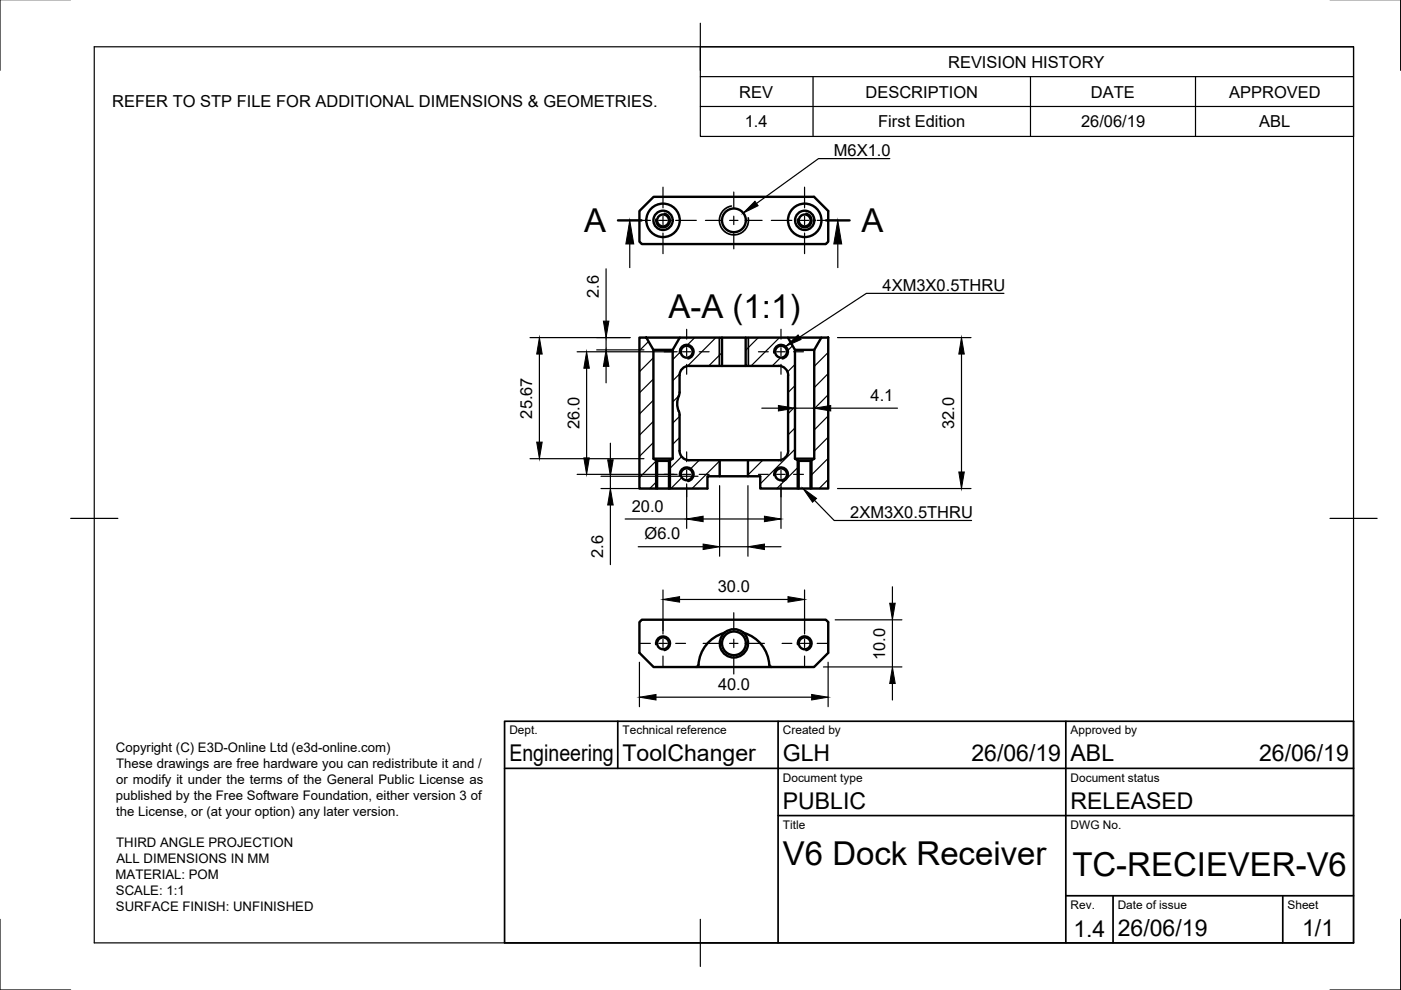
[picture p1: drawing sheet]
<svg xmlns="http://www.w3.org/2000/svg" width="297mm" height="210mm" viewBox="0 0 297 210" stroke-linecap="round" stroke-linejoin="round" font-family="sans-serif">
<!-- layer: Visible -->
<g fill="none" stroke="#000" stroke-width=".51">
<path d="M135.6 44.7l3-3h34l3 3v6.5l-.5 .5h-39l-.5-.5zM135.6 71.6h1.4l1.5 2.6v23.1l.8 .4v5.9h-3.7zM137 71.6h7.1M138.5 74.2h4.1M146.1 77.6h7v-6h-9l-1.5 2.6v23.1l-.8 .4v5.9h8.2v-2.6h2.6v-3.4h-6.5a2 2 0 0 1-2-2v-7.9a4.6 4.6 0 0 1-.2-3.7M146.1 77.6a2 2 0 0 0-2 2v3.6l-.2 .8M153.1 71.6h5M153.1 77.6h5M165.1 77.6h-7v-6h8.9l1.6 2.6v23.1l.7 .4v5.9h-8.1v-2.6h-2.6v-3.4h6.5a2 2 0 0 0 2-2M165.1 77.6a2 2 0 0 1 2 2M167 71.6h7.1M167.1 79.6v16"/>
<path d="M168.6 74.2h4M174.1 71.6h1.5v32h-3.7v-5.9l.7-.4v-23.1zM138.5 97.3h4.1M139.3 97.7h2.5M152.6 97.6h6M168.6 97.3h4M169.3 97.7h2.6M139.3 103.6h2.5M152.6 101h6M169.3 103.6h2.6M135.6 131.9l.5-.5h39l.5 .5v6.5l-3 3h-34l-3-3zM153.7 134.1a7.9 7.9 0 0 0-5.7 7.1l-.4 .2"/>
<path d="M157.5 134.1l.2 .1M157.6 134.1a3 3 0 0 1 .2 4.4 3 3 0 0 1-4.4 0 3 3 0 0 1 .3-4.4M157.6 134.1a3 3 0 0 0-3.9 0M157.7 134.2a7.7 7.7 0 0 1 5.5 7l.4 .2"/>
<circle cx="140.6" cy="46.7" r="2.04"/>
<circle cx="140.6" cy="46.7" r="1.26"/>
<circle cx="140.6" cy="46.7" r="3.5"/>
<circle cx="155.6" cy="46.7" r="2.52"/>
<circle cx="170.6" cy="46.7" r="2.04"/>
<circle cx="170.6" cy="46.7" r="1.26"/>
<circle cx="170.6" cy="46.7" r="3.5"/>
<circle cx="145.6" cy="74.6" r="1.26"/>
<circle cx="165.6" cy="74.6" r="1.26"/>
<circle cx="145.6" cy="100.6" r="1.26"/>
<circle cx="165.6" cy="100.6" r="1.26"/>
<circle cx="140.6" cy="136.4" r="1.26"/>
<circle cx="155.6" cy="136.4" r="2.52"/>
<circle cx="170.6" cy="136.4" r="1.26"/>
</g>
<!-- layer: Visible Narrow -->
<g fill="none" stroke="#000" stroke-width=".36">
<path d="M140.8 45.2a1.53 1.53 0 0 1 1.3 1.8 1.53 1.53 0 0 1-1.8 1.3 1.53 1.53 0 0 1-1.2-1.8M155.1 43.7a3.1 3.1 0 0 0-2.5 3.6 3.1 3.1 0 0 0 3.5 2.5 3.1 3.1 0 0 0 2.5-3.6M170.9 45.2a1.53 1.53 0 0 1 1.2 1.8 1.53 1.53 0 0 1-1.8 1.3 1.53 1.53 0 0 1-1.2-1.8M144.1 74.8a1.53 1.53 0 0 1 1.2-1.7 1.53 1.53 0 0 1 1.8 1.2 1.53 1.53 0 0 1-1.2 1.8M152.5 71.6v6M158.7 71.6v6M164.1 74.8a1.53 1.53 0 0 1 1.2-1.7 1.53 1.53 0 0 1 1.8 1.2 1.53 1.53 0 0 1-1.2 1.8M139 97.6v6M142.1 97.6v6M169.1 97.6v6M172.1 97.6v6M144.1 100.8a1.53 1.53 0 0 1 1.2-1.7 1.53 1.53 0 0 1 1.8 1.2 1.53 1.53 0 0 1-1.2 1.8"/>
<path d="M164.1 100.8a1.53 1.53 0 0 1 1.2-1.7 1.53 1.53 0 0 1 1.8 1.2 1.53 1.53 0 0 1-1.2 1.8M139 136.7a1.54 1.54 0 0 1 1.3-1.8 1.54 1.54 0 0 1 1.8 1.2 1.54 1.54 0 0 1-1.3 1.8M169.1 136.7a1.55 1.55 0 0 1 1.3-1.8 1.55 1.55 0 0 1 1.8 1.2 1.55 1.55 0 0 1-1.3 1.8"/>
</g>
<!-- layer: Border -->
<path d="M0 -.1v15M297 -.1v15M20 9.9h267v190h-267zM148.5 4.9v10M15 109.9h10M282 109.9h10M0 194.9v15h15M148.5 194.9v10M297 194.9v15h-15" fill="none" stroke="#000" stroke-width=".25"/>
<!-- layer: TitleBlock -->
<path d="M107 152.9h180v47h-180zM131 152.9v10M165 152.9v47M226 152.9v47M107 162.9h180M165 172.9h122M226 189.9h61M236 189.9v10M272 189.9v10" fill="none" stroke="#000" stroke-width=".36"/>
<!-- layer: BOM -->
<path d="M148.5 9.9h138.5v19h-138.5zM148.5 16.2h138.5M172.4 16.2v12.7M218.5 16.2v12.7M253.5 16.2v12.7M148.5 22.6h138.5" fill="none" stroke="#000" stroke-width=".25"/>
<!-- layer: Center Lines -->
<g fill="none" stroke="#000" stroke-width=".25">
<path d="M140.6 39.7v4.4M170.6 39.7v4.4M133.5 46.7h4.4M139.7 46.7h1.8M140.6 45.8v1.8M140.6 49.4v4.4M143.3 46.7h4.3M149.6 46.7h3.3M154.7 46.7h1.8M155.6 40.7v3.4M155.6 45.8v1.8M155.6 49.4v3.4"/>
<path d="M158.3 46.7h3.3M163.5 46.7h4.4M169.7 46.7h1.8M170.6 45.8v1.8M170.6 49.4v4.4M173.2 46.7h4.4M140.8 74.6h2.1M144.7 74.6h1.8M145.6 69.8v2.1M145.6 73.7v1.8M145.6 77.3v2M148.3 74.6h2"/>
<path d="M160.8 74.6h2.1M164.7 74.6h1.8M165.6 69.8v2.1M165.6 73.7v1.8M165.6 77.3v2M168.3 74.6h2M145.6 95.8v2.1M145.6 99.7v1.8M165.6 95.8v2.1M165.6 99.7v1.8M140.8 100.6h2.1M144.7 100.6h1.8"/>
<path d="M145.6 103.3v2M148.3 100.6h2M160.8 100.6h2.1M164.7 100.6h1.8M165.6 103.3v2M168.3 100.6h2M135.8 136.4h2.1M139.7 136.4h1.8M140.6 131.6v2.1M140.6 135.5v1.8M140.6 139.1v2.1M143.3 136.4h2.1"/>
<path d="M149.1 136.4h3.8M154.7 136.4h1.8M155.6 129.9v3.8M155.6 135.5v1.8M155.6 139.1v3.8M158.3 136.4h3.8M165.8 136.4h2.1M169.7 136.4h1.8M170.6 131.6v2.1M170.6 135.5v1.8M170.6 139.1v2.1M173.2 136.4h2.1"/>
</g>
<!-- layer: Dimensions -->
<g fill="none" stroke="#000" stroke-width=".25">
<path d="M128.5 57v11.1M112.4 71.6h21.2M114.4 75.1v18.6M122.4 74.6h21.2M124.4 78.1v19M126.5 74.2h10M128.5 71.6v2.6M128.5 77.7v3.5M177.6 71.6h28.3M203.9 75.1v25M112.4 97.3h24.1M129.4 94v3.5"/>
<path d="M161.5 86.5h3.5M168.5 84.6v2.1M168.5 86.5h4.1M172.6 84.6v2.1M176.1 86.5h14.2M122.4 100.6h21.2M127.4 103.6h20.6M127.4 101h20.6M129.4 101v2.6M129.4 107.1v12.6M132.5 110h13.1M135.3 115.9h13.8"/>
<path d="M145.6 102.6v9.4M149.1 110h13M152.6 103v14.9M152.6 115.9h6M158.6 103v14.9M162.1 115.9h3.5M165.6 102.6v9.4M177.6 103.6h28.3M140.6 125.1v9.3M144.1 127.1h23M170.6 125.1v9.3M177.1 131.4h14.1"/>
<path d="M189.2 124.4v3.5M189.2 131.4v10M135.6 140.4v9.4M139.1 147.8h33M174.6 141.4h16.6M175.6 140.4v9.4M189.2 144.9v3.5"/>
</g>
<g fill="#000" stroke="#000" stroke-width=".21">
<path d="M114.4 71.6l.6 3.5h-1.2zM124.4 74.6l.5 3.5h-1.1zM128.5 74.2l.6 3.5h-1.2zM127.9 68.1h1.2l-.6 3.5zM203.9 71.6l.5 3.5h-1.1zM113.8 93.7h1.2l-.6 3.6zM123.8 97.1h1.1l-.5 3.5zM128.8 97.5h1.2l-.6 3.5zM165 86l3.5 .5-3.5 .6zM172.6 86.5l3.5-.5v1.1zM129.4 103.6l.6 3.5h-1.2zM149.1 115.4l3.5 .5-3.5 .6z"/>
<path d="M145.6 110l3.5-.6v1.2zM158.6 115.9l3.5-.5v1.1zM162.1 109.4l3.5 .6-3.5 .6zM203.3 100.1h1.1l-.5 3.5zM140.6 127.1l3.5-.6v1.2zM167.1 126.5l3.5 .6-3.5 .6zM188.6 127.9h1.2l-.6 3.5zM135.6 147.8l3.5-.6v1.2zM172.1 147.2l3.5 .6-3.5 .6zM189.2 141.4l.6 3.5h-1.2z"/>
</g>
<!-- layer: Hatching -->
<g fill="none" stroke="#000" stroke-width=".25">
<path d="M137.5 72.4l-1.9 1.9M138.5 75.9l-2.9 2.9M144.1 79.3l-1.5 1.4M144.3 74.6l-1.7 1.7M147.3 71.6l-1.7 1.7M151.8 71.6l-6 6M153.1 74.8l-2.8 2.8M160.8 71.6l-2.7 2.7M165.3 71.6l-6 6M165.5 75.8l-1.8 1.8M168 73.3l-1.2 1.2M168.5 77.3l-1.6 1.6"/>
<path d="M174.2 71.6l-.2 .3M175.6 74.7l-3 3M175.6 79.2l-3 3M138.5 80.4l-2.9 2.9M138.5 84.9l-2.9 2.9M138.5 89.3l-2.9 3M138.5 93.8l-2.9 3M139.2 97.7l-3.6 3.6M143.9 83.9l-1.3 1.3M144.1 88.3l-1.5 1.4M144.1 92.8l-1.5 1.4M144.5 96.8l-2.7 2.7"/>
<path d="M148.3 97.6l-2 1.9M152.6 97.7l-5.9 5.9M161.7 97.6l-3.1 3.1M168.5 81.8l-1.4 1.4M168.5 86.3l-1.4 1.4M168.5 90.8l-1.4 1.4M168.5 95.3l-7.3 7.3M169.3 99l-4.6 4.6M175.6 83.7l-3 3M175.6 88.2l-3 3M175.6 92.7l-3 2.9M175.6 97.2l-3.8 3.7"/>
<path d="M139.3 102l-1.5 1.6M144.5 101.3l-2.3 2.3M169.3 103.5l-.1 .1M175.6 101.7l-1.9 1.9"/>
</g>
<!-- layer: Annotations -->
<path d="M131 46.7h5M175.1 46.7h5" fill="none" stroke="#000" stroke-width=".51"/>
<path d="M188.7 33.6h-15.2l-13.1 9.5M133.5 51.7v5M177.6 51.7v5M212.9 62.2h-29.2l-14.2 9.3M172.7 106.1l4.2 4.3h29.1" fill="none" stroke="#000" stroke-width=".25"/>
<path d="M133.5 46.7l.9 5h-1.7zM160.1 42.7l.6 .9-3.1 1.6zM177.6 46.7l.9 5h-1.7zM166.6 73.4l2.6-2.4 .6 1zM170.3 103.6l2.8 2.1-.8 .8z" fill="#000" stroke="#000" stroke-width=".21"/>
<g font-size="7">
<text x="123.9" y="49.2">A</text>
<text x="182.6" y="49.2">A</text>
<text x="141.7" y="67.5">A-A (1:1)</text>
<text x="166" y="183.4">V6 Dock Receiver</text>
<text x="227.4" y="185.8">TC-RECIEVER-V6</text>
</g>
<g font-size="4.9">
<text x="108" y="161.4">Engineering</text>
<text x="132" y="161.4">ToolChanger</text>
<text x="166" y="161.4">GLH</text>
<text x="206" y="161.4">26/06/19</text>
<text x="227" y="161.4">ABL</text>
<text x="267" y="161.4">26/06/19</text>
<text x="166" y="171.4">PUBLIC</text>
<text x="227" y="171.4">RELEASED</text>
<text x="227.6" y="198.6">1.4</text>
<text x="237" y="198.4">26/06/19</text>
<text x="276.1" y="198.6">1/1</text>
</g>
<g font-size="3.5">
<text x="201" y="14.3">REVISION HISTORY</text>
<text x="23.8" y="22.8">REFER TO STP FILE FOR ADDITIONAL DIMENSIONS &amp; GEOMETRIES.</text>
<text x="156.7" y="20.7">REV</text>
<text x="183.5" y="20.7">DESCRIPTION</text>
<text x="231.3" y="20.7">DATE</text>
<text x="260.6" y="20.7">APPROVED</text>
<text x="157.9" y="27">1.4</text>
<text x="186.2" y="27">First Edition</text>
<text x="229.2" y="27">26/06/19</text>
<text x="267" y="27">ABL</text>
<text x="176.8" y="33.1">M6X1.0</text>
<text x="127" y="63.2" transform="rotate(-90 127 63.2)">2.6</text>
<text x="187.1" y="61.7">4XM3X0.5THRU</text>
<text x="112.8" y="88.7" transform="rotate(-90 112.8 88.7)">25.67</text>
<text x="184.6" y="85.1">4.1</text>
<text x="122.8" y="90.9" transform="rotate(-90 122.8 90.9)">26.0</text>
<text x="202.3" y="91" transform="rotate(-90 202.3 91)">32.0</text>
<text x="133.9" y="108.5">20.0</text>
<text x="180.3" y="109.8">2XM3X0.5THRU</text>
<text x="127.9" y="118.3" transform="rotate(-90 127.9 118.3)">2.6</text>
<text x="136.7" y="114.3">Ø6.0</text>
<text x="152.2" y="125.6">30.0</text>
<text x="187.7" y="139.9" transform="rotate(-90 187.7 139.9)">10.0</text>
<text x="152.2" y="146.3">40.0</text>
</g>
<g font-size="2.8">
<text x="24.6" y="159.4">Copyright (C) E3D-Online Ltd (e3d-online.com)</text>
<text x="24.6" y="166.2">or modify it under the terms of the General Public License as</text>
<text x="24.6" y="162.8">These drawings are free hardware you can redistribute it and /</text>
<text x="24.5" y="169.6">published by the Free Software Foundation, either version 3 of</text>
<text x="24.7" y="172.9">the License, or (at your option) any later version.</text>
<text x="24.6" y="179.6">THIRD ANGLE PROJECTION</text>
<text x="24.7" y="183">ALL DIMENSIONS IN MM</text>
<text x="24.5" y="186.4">MATERIAL: POM</text>
<text x="24.6" y="189.7">SCALE: 1:1</text>
<text x="24.6" y="193.1">SURFACE FINISH: UNFINISHED</text>
</g>
<g font-size="2.5">
<text x="108" y="155.7">Dept.</text>
<text x="132" y="155.7">Technical reference</text>
<text x="166" y="155.7">Created by</text>
<text x="227" y="155.7">Approved by</text>
<text x="166" y="165.7">Document type</text>
<text x="227" y="165.7">Document status</text>
<text x="166" y="175.7">Title</text>
<text x="227" y="175.7">DWG No.</text>
<text x="227" y="192.7">Rev.</text>
<text x="237" y="192.7">Date of issue</text>
<text x="273" y="192.7">Sheet</text>
</g>
</svg>
